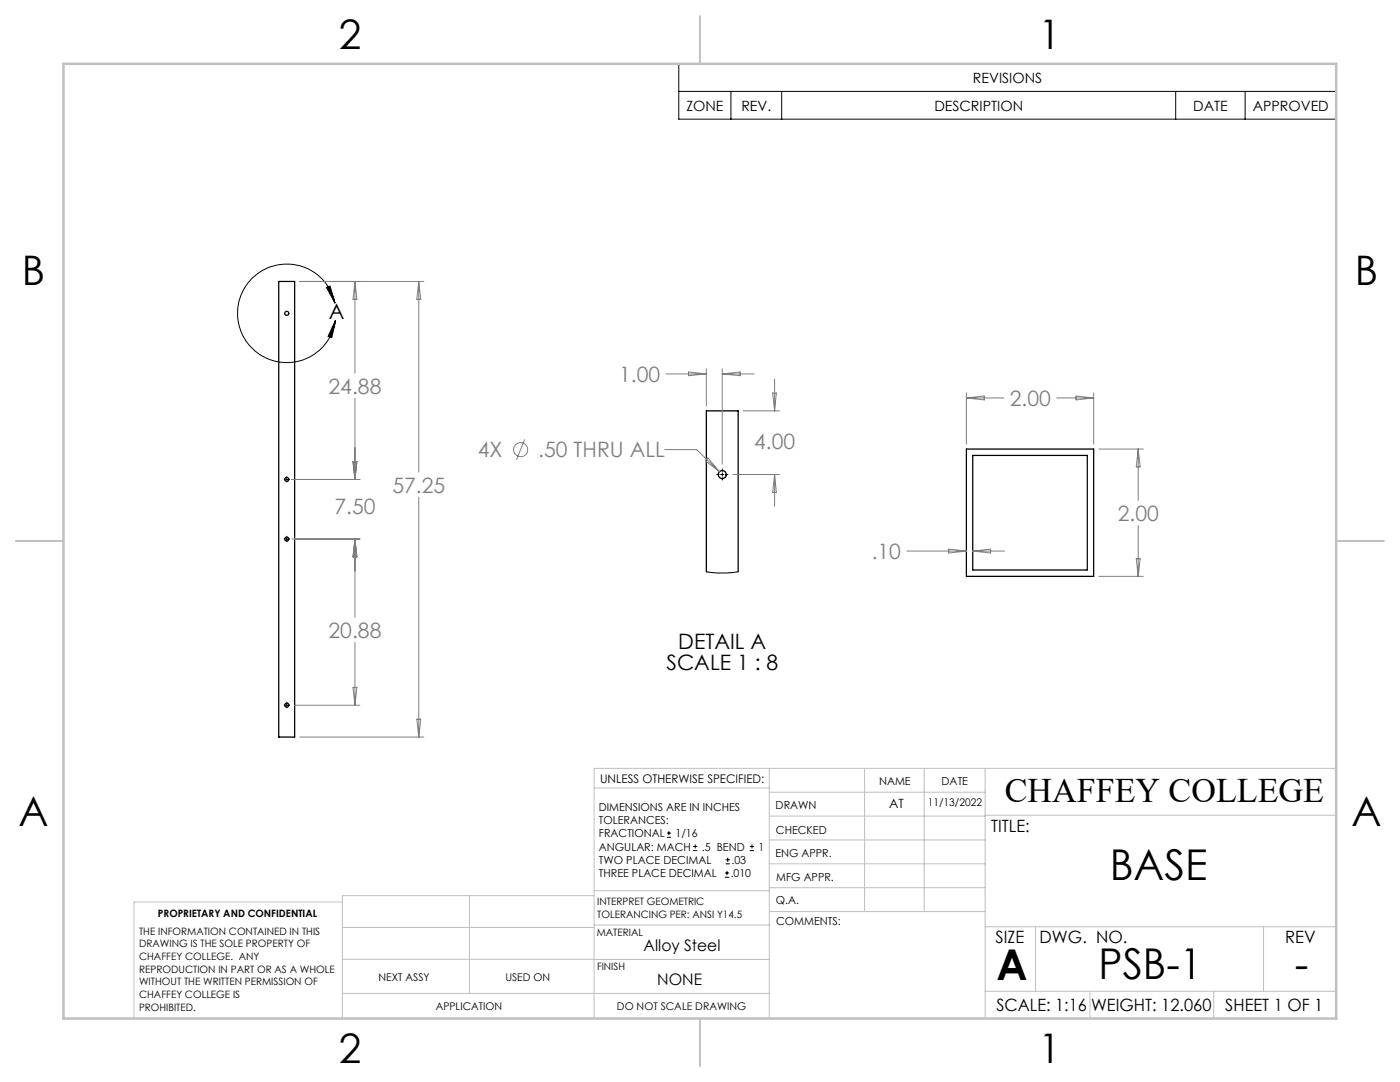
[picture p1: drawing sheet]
<svg xmlns="http://www.w3.org/2000/svg" width="279mm" height="216mm" viewBox="0 0 279 216" stroke-linecap="round" stroke-linejoin="round" font-family="sans-serif">
<g fill="none" stroke="#000" stroke-width=".25">
<path d="M55.6 56.2h3.2v90.9h-3.2zM192.9 89.6h25.4v25.4h-25.4zM194.1 90.9h22.9v22.8h-22.9zM141 114.1v-32.1h6.3v32.1"/>
<circle cx="57.2" cy="62.5" r=".41"/>
<circle cx="57.2" cy="95.7" r=".41"/>
<circle cx="144.2" cy="94.7" r=".8"/>
<circle cx="57.2" cy="107.6" r=".39"/>
<circle cx="57.2" cy="140.7" r=".41"/>
</g>
<g fill="none" stroke="#000" stroke-width=".2">
<path d="M135.5 12.7h131.2v11.1h-131.2zM135.5 18.2h131.2M145.9 18.2v5.6M156 18.2v5.6M234.6 18.2v5.6M248.5 18.2v5.6M65.2 57.4l.7-.3 1 3.4zM66.9 60.5a9.8 9.8 0 0 0-15.3-6 9.8 9.8 0 0 0 .5 16.4 9.8 9.8 0 0 0 14.9-7M67 63.9l-.8 3.5-.7-.3zM57.1 95.7h.3M57.2 95.5v.3M143.8 94.7h.7"/>
<path d="M144.1 94.4v.6M57.1 107.6h.3M57.2 107.4v.3M141 114.1l2 .2h2.3l2-.2M57.1 140.7h.3M57.2 140.5v.4M133.1 167.1h.8M133.1 166.2h.8M133.5 165.8v.9M138.3 169.7h.8M138.3 168.9h.8M138.7 168.5v.8"/>
<path d="M144.7 175h.8M144.7 174.2h.8M144.8 172.4h.9M144.8 171.6h.9M145.1 173.8v.8M145.2 171.1v.9M149.6 169.7h.9M149.6 168.9h.9M150.1 168.5v.8"/>
</g>
<g fill="none" stroke="#808080" stroke-width=".2">
<path d="M59.8 56.2h24.8M70.8 56.2l.4 3.5h-.8zM70.8 56.2v18.3M83.6 56.2v38M83.6 56.2l.4 3.5h-.8zM70.8 79.5v16.2M132.9 74.6h8.1M137.4 74.2l3.6 .4-3.6 .4zM141 73.6v7.4M144.1 73.6v19M144.1 74.6h6.4M144.1 74.6l3.6-.4v.8z"/>
<path d="M154.2 78.4h.7l-.3 3.6zM154.6 75.6v6.4M192.9 78.4v10.2M192.9 79.4h7.4M192.9 79.4l3.5-.4v.8zM210.9 79.4h7.4M214.7 79l3.6 .4-3.6 .4zM218.3 78.4v10.2M58.2 95.7h13.6M70.4 92.1h.8l-.4 3.6zM83.6 99.2v47.9M104.7 87.7l-1.6 4.1"/>
<path d="M132.7 89.7h6.3l4.6 4.4M141.3 91.4l2.3 2.7-2.8-2.2zM146.3 94.7h9.3M148.3 82h7.3M154.6 94.7v6.3M154.6 94.7l.3 3.5h-.7zM219.3 89.6h8.9M227.2 89.6v10.2M227.2 89.6l.3 3.6h-.7zM58.2 107.6h13.6M70.8 107.6v15.6M70.8 107.6l.4 3.5h-.8z"/>
<path d="M181 110h11.9M189.3 109.6l3.6 .4-3.6 .3zM194.1 110h6.4M194.1 110l3.6-.4v.7zM219.3 115h8.9M226.8 111.5h.7l-.3 3.5zM227.2 104.9v10.1M70.4 137.2h.8l-.4 3.5zM70.8 128.2v12.5M58.8 140.7h13M59.8 147.1h24.8M83.2 143.5h.8l-.4 3.6z"/>
<circle cx="103.9" cy="89.7" r="1.4"/>
</g>
<g fill="none" stroke="#000" stroke-width=".2" stroke-dasharray="15.2 1.3 1.3 1.3">
<path d="M56.9 95.6h-.2M57.3 95.3v-.2M57.3 96v.2M57.6 95.6h.2M143.5 94.7h-.4M144.2 94.1v-.5M144.2 95.3v.5M144.8 94.7h.5M56.9 107.6h-.2M57.3 107.2v-.2M57.3 107.9v.2M57.6 107.6h.2"/>
<path d="M56.9 140.7h-.2M57.3 140.4v-.3M57.3 141v.2M57.6 140.7h.2"/>
</g>
<g fill="none" stroke="#c0c0c0" stroke-width=".2">
<path d="M118.6 157.2h34.9M153.5 153.3v49.9M153.5 158.1h43.1M172.5 153.3v28.6M184.4 153.3v28.6M196.6 153.3v49.9M266.7 153.3h-148.1v49.9M68.3 180h-41.6v23.2M93.7 178.7v19.5M118.6 178.7h-50.3v24.5M118.6 177.7h35M153.5 167.6h43.1"/>
<path d="M153.5 162.8h43.1M153.5 172.4h43.1M153.5 177.1h43.1M196.6 162.7h70.1M68.3 198.2h85.2M68.3 191.4l85.2 .1M68.3 185.1h50.3M118.6 184.6h35M153.6 181.9h43M196.6 197.8h70.1M196.6 184.9h70.1M206.7 184.9v12.9"/>
<path d="M217.5 197.8v5.4M242.2 197.8v5.4M252.2 184.9v12.9"/>
</g>
<path d="M139.7 3.2v9.5M3.1 107.9h9.6M266.7 107.9h9.5M139.7 203.2v9.6" fill="none" stroke="#c0c0c0" stroke-width=".25"/>
<path d="M12.7 12.7h254v190.5h-254z" fill="none" stroke="#c0c0c0" stroke-width=".5"/>
<path d="M65.2 57.4l.7-.3 1 3.4zM67 63.9l-.8 3.5-.7-.3z" fill="#000"/>
<g font-size="8.5">
<text x="221.5" y="175.5">BASE</text>
<text x="198.9" y="195.5">A</text>
<text x="219.2" y="195.4">PSB-1</text>
<text x="258.4" y="195.4">-</text>
</g>
<g font-size="8.1">
<text x="67.6" y="9.7">2</text>
<text x="207.3" y="9.7">1</text>
<text x="4.4" y="57">B</text>
<text x="270.4" y="57">B</text>
<text x="3.7" y="164.9">A</text>
<text x="269.7" y="164.9">A</text>
<text x="67.6" y="212.2">2</text>
<text x="207.3" y="212.2">1</text>
</g>
<text font-size="6.9" x="200.5" y="160.1">CHAFFEY COLLEGE</text>
<g font-size="4.2">
<text x="65.6" y="63.7">A</text>
<text x="135.4" y="129.5">DETAIL A</text>
<text x="133" y="133.6">SCALE 1 : 8</text>
</g>
<g font-size="4.2" fill="#808080">
<text x="123.6" y="76.2">1.00</text>
<text x="65.6" y="78.6">24.88</text>
<text x="201.5" y="81">2.00</text>
<text x="150.5" y="89.7">4.00</text>
<text x="95.4" y="91.3">4X</text>
<text x="107.4" y="91.3">.50 THRU ALL</text>
<text x="78.3" y="98.3">57.25</text>
<text x="66.7" y="102.6">7.50</text>
<text x="223.1" y="103.9">2.00</text>
<text x="174" y="111.5">.10</text>
<text x="65.6" y="127.3">20.88</text>
</g>
<g font-size="3.4">
<text x="197.8" y="166">TITLE:</text>
<text x="198.7" y="188.1">SIZE</text>
<text x="207.5" y="188.1">DWG. NO.</text>
<text x="256.5" y="188.2">REV</text>
<text x="198.8" y="201.7">SCALE: 1:16</text>
<text x="217.7" y="201.8">WEIGHT: 12.060</text>
<text x="244.5" y="201.7">SHEET 1 OF 1</text>
</g>
<g font-size="3.2">
<text x="128.5" y="189.8">Alloy Steel</text>
<text x="131.2" y="196.6">NONE</text>
</g>
<g font-size="2.8">
<text x="194.2" y="16.5">REVISIONS</text>
<text x="137" y="22.1">ZONE</text>
<text x="148" y="22.1">REV.</text>
<text x="186.5" y="22.1">DESCRIPTION</text>
<text x="238.1" y="22.1">DATE</text>
<text x="250" y="22.1">APPROVED</text>
</g>
<text font-size="2.5" x="177.5" y="161.3">AT</text>
<text font-size="2.4" x="119.8" y="156.2">UNLESS OTHERWISE SPECIFIED:</text>
<g font-size="2.2">
<text x="119.5" y="161.8">DIMENSIONS ARE IN INCHES</text>
<text x="154.8" y="161.4">DRAWN</text>
<text x="175.4" y="156.6">NAME</text>
<text x="187.9" y="156.7">DATE</text>
<text x="119.5" y="164.4">TOLERANCES:</text>
<text x="119.5" y="167.1">FRACTIONAL</text>
<text x="134.8" y="167.1">1/16</text>
<text x="154.9" y="166.3">CHECKED</text>
<text x="119.5" y="172.4">TWO PLACE DECIMAL</text>
<text x="119.5" y="169.7">ANGULAR: MACH</text>
<text x="140.1" y="169.7">.5 BEND</text>
<text x="146" y="172.4">.03</text>
<text x="151.4" y="169.7">1</text>
<text x="154.8" y="171">ENG APPR.</text>
<text x="119.5" y="175">THREE PLACE DECIMAL</text>
<text x="145.8" y="175">.010</text>
<text x="154.9" y="175.7">MFG APPR.</text>
<text x="154.9" y="180.4">Q.A.</text>
<text x="154.9" y="184.6">COMMENTS:</text>
</g>
<g font-size="2.1">
<text x="185.2" y="160.7">11/13/2022</text>
<text x="75.5" y="195.7">NEXT ASSY</text>
<text x="100.9" y="195.7">USED ON</text>
<text x="86.9" y="201.5">APPLICATION</text>
<text x="123.1" y="201.6">DO NOT SCALE DRAWING</text>
</g>
<g font-size="2">
<text x="31.5" y="182.9">PROPRIETARY AND CONFIDENTIAL</text>
<text x="119.2" y="180.6">INTERPRET GEOMETRIC</text>
<text x="119.2" y="183.1">TOLERANCING PER: ANSI Y14.5</text>
<text x="27.8" y="186.5">THE INFORMATION CONTAINED IN THIS</text>
<text x="27.8" y="189">DRAWING IS THE SOLE PROPERTY OF</text>
<text x="27.8" y="191.6">CHAFFEY COLLEGE. ANY</text>
<text x="119.1" y="186.7">MATERIAL</text>
<text x="27.8" y="194.1">REPRODUCTION IN PART OR AS A WHOLE</text>
<text x="27.8" y="196.6">WITHOUT THE WRITTEN PERMISSION OF</text>
<text x="119.1" y="193.5">FINISH</text>
<text x="27.8" y="199.1">CHAFFEY COLLEGE IS</text>
<text x="27.8" y="201.7">PROHIBITED.</text>
</g>
</svg>
